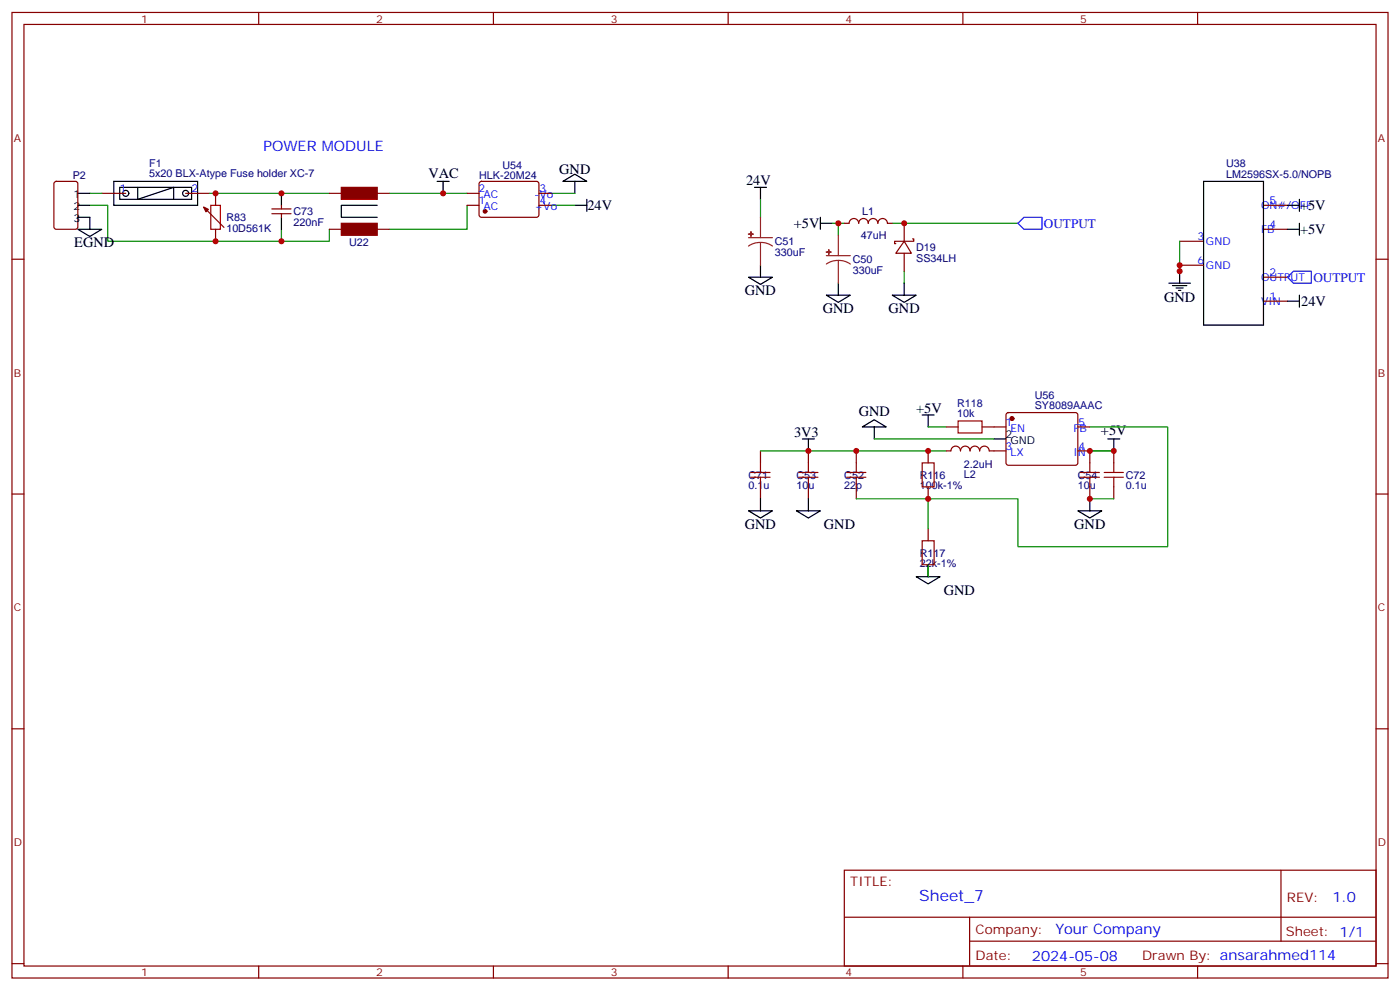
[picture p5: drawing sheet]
<svg xmlns="http://www.w3.org/2000/svg" width="412mm" height="292mm" viewBox="0 0 412 292" stroke-linecap="round" stroke-linejoin="round" font-family="sans-serif">
<g fill="none" stroke="#870000" stroke-width=".35">
<path d="M3.5 3.7h405.4v284.3h-405.4zM7.1 7.2h398.2v277.3h-398.2zM76.2 3.7v3.5M145.3 3.7v3.5M214.5 3.7v3.5M283.6 3.7v3.5M352.8 3.7v3.5M63.5 56.9v3.6M137.6 56.9h3.5M141.3 53.6l.5-.2 16.5 .1 .4 .6v9.5l-.7 .4-16.5-.1-.4-.6v-9.2zM158.7 56.9h3.6M3.5 76.3h3.6"/>
<path d="M60.7 61.7l5.3 5.3M63.5 67.5v3.5M80.1 62.9h5.6M80.1 61.5h5.6M82.9 60.5v1M82.9 62.9v1.1M97 67.5h3.5M137.6 60.5h3.5M158.7 60.5h3.6M248.7 65.8h1.4a1.41 1.41 0 0 1 1.4-1.5 1.41 1.41 0 0 1 1.4 1.5 1.41 1.41 0 0 1 1.5-1.5 1.41 1.41 0 0 1 1.4 1.5 1.41 1.41 0 0 1 1.4-1.5 1.41 1.41 0 0 1 1.4 1.5 1.41 1.41 0 0 1 1.4-1.5 1.41 1.41 0 0 1 1.4 1.5h1.4M266.3 71l2.2 3.6h-4.6zM266.3 65.8v5.2"/>
<path d="M266.3 74.6v5.3M268.8 70.3h.4v.7h-5.7v.8h.4M405.3 76.3h3.6M224 132.8v3.5M238.1 132.8v3.5M252.2 132.8v3.5M273.4 132.8v3.5M278.7 132.8h1.4a1.41 1.41 0 0 1 1.4-1.4 1.41 1.41 0 0 1 1.4 1.4 1.41 1.41 0 0 1 1.4-1.4 1.41 1.41 0 0 1 1.5 1.4 1.41 1.41 0 0 1 1.4-1.4 1.41 1.41 0 0 1 1.4 1.4 1.41 1.41 0 0 1 1.4-1.4 1.41 1.41 0 0 1 1.4 1.4h4.9M278.7 125.7h3.5M289.3 125.7h7M296.6 121.7l.4-.2h19.8l.5 .2 .2 .5-.1 14.4-.6 .4h-20l-.5-.7v-14.1zM317.5 125.7h3.5"/>
<path d="M317.5 132.8h3.5v3.5M328.1 132.8v3.5M3.5 145.5h3.6M224 143.4v3.5M238.1 143.4v3.5M252.2 143.4v3.5M273.4 143.4v3.5M273.4 155.7v3.5M321 143.4v3.5M328.1 143.4v3.5M405.3 145.5h3.6M273.4 166.3v3.5"/>
<path d="M3.5 214.6h3.6M405.3 214.6h3.6M248.7 256.3h156.6v28.2h-156.6zM377.3 256.3v20.9M248.7 270.1h156.5M285.6 277.2h119.6M285.6 270.1v14.1M3.5 283.8h3.6M76.2 284.5v3.5M145.3 284.5v3.5M214.5 284.5v3.5M283.6 284.5v3.5"/>
<path d="M352.8 284.5v3.5M405.3 283.8h3.6"/>
</g>
<g fill="none" stroke="#000" stroke-width=".35">
<path d="M82.9 56.9v3.6M128.8 53.4h3.5M130.5 53.4v3.5M165.8 53.4l3.5-2.1 3.6 2.1zM169.3 53.4v3.5M172.9 58.7v3.5M222.2 55.2h3.6M224 55.2v3.5M82.9 64v3.5M169.3 60.5h3.6M224 78.1v3.5M241.7 65.8h3.5"/>
<path d="M241.7 64v3.5M220.5 81.6h7l-3.5 2.1zM243.4 86.9h7.1l-3.6 2.1zM246.9 83.4v3.5M262.8 86.9h7.1l-3.6 2.1zM266.3 83.4v3.5M236.4 129.3h3.5M238.1 129.3v3.5M254 125.7l3.5-2.1 3.6 2.1zM257.5 125.7v3.6M271.6 122.2h3.6M273.4 122.2v3.5"/>
<path d="M292.8 129.3h3.5M326.3 129.3h3.5M328.1 129.3v3.5M220.5 150.4h7l-3.5 2.1zM224 146.9v3.5M234.6 150.4h7.1l-3.6 2.1zM238.1 146.9v3.5M317.5 150.4h7.1l-3.6 2.1zM321 146.9v3.5M269.9 169.8h7l-3.5 2.1zM273.4 166.3v3.5"/>
</g>
<g fill="none" stroke="#008700" stroke-width=".35">
<path d="M63.5 56.9h33.5M114.7 56.9h22.9M162.3 56.9h7M224 58.7v5.3M26.5 60.5h5.2v10.5h65.3v-3.5M82.9 67.5v3.5M137.6 60.5v7h-22.9M162.3 60.5h7M245.2 65.8h1.7v3.5M246.9 65.8h1.8M262.8 65.8h37.1M266.3 79.9v3.5"/>
<path d="M224 132.8h54.7M257.5 129.3h35.3M273.4 125.7h5.3M321 125.7h23v35.3h-44.1v-14.1h-26.5M321 132.8h7.1M252.2 146.9h21.2v8.8M321 146.9h7.1M273.4 166.3v3.5"/>
</g>
<g fill="none" stroke="#a10000" stroke-width=".35">
<path d="M62.1 60.5h2.8v7h-2.8zM221.2 139.1h5.6M224 136.3v2.8M235.3 139.1h5.6M238.1 136.3v2.8M249.4 139.1h5.7M252.2 136.3v2.8M271.6 136.3h3.6v7.1h-3.6zM282.2 124h7.1v3.5h-7.1zM318.2 139.1h5.6M321 136.3v2.8M325.3 139.1h5.6"/>
<path d="M328.1 136.3v2.8M221.2 140.5h5.6M224 140.5v2.9M235.3 140.5h5.6M238.1 140.5v2.9M249.4 140.5h5.7M252.2 140.5v2.9M271.6 159.2h3.6v7.1h-3.6zM318.2 140.5h5.6M321 140.5v2.9M325.3 140.5h5.6M328.1 140.5v2.9"/>
</g>
<path d="M220.5 70h7M224 71.4l1.9 .2 1.6 .9M224 71.4l-1.8 .2-1.7 .9M224 64v6M224 71.4v6.7M243.4 75.3h7.1M246.9 76.7l1.9 .2 1.7 .9M246.9 76.7l-1.8 .2-1.7 .9M246.9 69.3v6M246.9 76.7v6.7" fill="none" stroke="#8c2424" stroke-width=".35"/>
<g fill="#8c2424" stroke="#8c2424" stroke-width=".35">
<path d="M243.4 74.2l1.4 .1z"/>
<path d="M244.1 73.5l.1 1.4z"/>
<path d="M220.5 68.9l1.4 .1z"/>
<path d="M221.2 68.2v1.4z"/>
</g>
<g fill="#870000" stroke="#870000" stroke-width=".35">
<path d="M60 61l1.4 .7-.7 .7z"/>
<circle cx="142.9" cy="62.2" r=".53"/>
<circle cx="298.1" cy="123.3" r=".53"/>
</g>
<path d="M100.5 65.8h10.6v3.5h-10.6z" fill="#870000" stroke="#a10000" stroke-width=".35"/>
<path d="M97 56.9h3.5" fill="none" stroke="#870000" stroke-width=".35"/>
<path d="M100.5 55.2h10.6v3.5h-10.6z" fill="#870000" stroke="#a10000" stroke-width=".35"/>
<path d="M16.1 53.6l.5-.2h5.6l.7 .4v13l-.4 .7h-5.9l-.7-.4v-13zM30 56.9h7M54.7 56.9h7M111.1 56.9h3.6M111.1 67.5h3.6M347.5 71h7M347.5 78.1h7M372.2 67.5h7M372.2 60.5h7M372.2 88.7h7M372.2 81.6h7" fill="none" stroke="#870000" stroke-width=".35"/>
<g fill="none" stroke="#000" stroke-width=".35">
<path d="M22.9 56.9h3.6M33.5 53.4h24.7v7.1h-24.7zM35.3 55.2h21.1v3.5h-21.1zM40.6 55.2v3.5l10.6-3.5v3.5M354.5 53.4h17.7v42.3h-17.7zM382.8 58.7v3.5M22.9 67.5h7.1l-3.5 2.1zM22.9 60.5h3.6M22.9 64h3.6v3.5M111.1 60.5h-10.6v3.5h10.6M347.5 79.9v3.5M379.2 60.5h3.6"/>
<path d="M379.2 67.5h3.6M382.8 65.8v3.5M344.3 83.4h6.4M345.4 84.1h4.2M346.4 84.8h2.1M347.1 85.5h.7M379.2 88.7h3.6M382.8 86.9v3.6"/>
<circle cx="37" cy="56.9" r=".88"/>
<circle cx="54.7" cy="56.9" r=".88"/>
</g>
<path d="M26.5 56.9h3.5M61.7 56.9h1.8M347.5 71v8.9" fill="none" stroke="#008700" stroke-width=".35"/>
<path d="M299.9 65.8l1.7-1.8h5.3v3.5h-5.3zM379.2 81.6l1.8-1.7h5.3v3.5h-5.3z" fill="none" stroke="#00f" stroke-width=".35"/>
<g fill="#c00">
<circle cx="246.9" cy="65.8" r=".88"/>
<circle cx="266.3" cy="65.8" r=".88"/>
<circle cx="273.4" cy="132.8" r=".88"/>
<circle cx="252.2" cy="132.8" r=".88"/>
<circle cx="321" cy="132.8" r=".88"/>
<circle cx="273.4" cy="146.9" r=".88"/>
<circle cx="238.1" cy="132.8" r=".88"/>
<circle cx="63.5" cy="56.9" r=".88"/>
<circle cx="130.5" cy="56.9" r=".88"/>
<circle cx="328.1" cy="132.8" r=".88"/>
<circle cx="321" cy="146.9" r=".88"/>
<circle cx="63.5" cy="71" r=".88"/>
<circle cx="82.9" cy="71" r=".88"/>
<circle cx="82.9" cy="56.9" r=".88"/>
<circle cx="347.5" cy="78.1" r=".88"/>
<circle cx="347.5" cy="79.9" r=".88"/>
</g>
<text font-size="4.6" fill="#00f" x="270.8" y="265.3">Sheet_7</text>
<g font-size="4.2" fill="#00f">
<text x="77.6" y="44.6">POWER MODULE</text>
<text x="392.5" y="265.5">1.0</text>
<text x="310.9" y="275.1">Your Company</text>
<text x="304" y="282.9">2024-05-08</text>
</g>
<g font-size="4.2">
<text x="126.2" y="52.3">VAC</text>
<text x="164.7" y="51.3">GND</text>
<text x="219.8" y="54.5">24V</text>
<text x="173" y="61.9">24V</text>
<text x="382.9" y="61.9">+5V</text>
<text x="233.8" y="67.2">+5V</text>
<text x="382.9" y="68.9">+5V</text>
<text x="21.9" y="72.8">EGND</text>
<text x="219.4" y="86.9">GND</text>
<text x="342.9" y="89">GND</text>
<text x="242.4" y="92.2">GND</text>
<text x="261.8" y="92.2">GND</text>
<text x="383.3" y="90.2">24V</text>
<text x="252.9" y="122.5">GND</text>
<text x="269.9" y="121.5">+5V</text>
<text x="233.9" y="128.6">3V3</text>
<text x="324.3" y="128.2">+5V</text>
<text x="219.4" y="155.7">GND</text>
<text x="242.7" y="155.7">GND</text>
<text x="316.4" y="155.7">GND</text>
<text x="278" y="175.1">GND</text>
</g>
<g font-size="3.9" fill="#00f">
<text x="307.5" y="67">OUTPUT</text>
<text x="386.9" y="82.9">OUTPUT</text>
</g>
<g font-size="3.9" fill="#800">
<text x="250.5" y="260.8">TITLE:</text>
<text x="379.1" y="265.5">REV:</text>
<text x="287.4" y="275">Company:</text>
<text x="378.7" y="275.7">Sheet: 1/1</text>
<text x="287.4" y="282.7">Date:</text>
<text x="336.4" y="282.8">Drawn By: ansarahmed114</text>
</g>
<g font-size="3.2" fill="#800">
<text x="41.6" y="6.7">1</text>
<text x="110.8" y="6.7">2</text>
<text x="179.9" y="6.7">3</text>
<text x="249.1" y="6.7">4</text>
<text x="318.2" y="6.7">5</text>
<text x="4.1" y="41.8">A</text>
<text x="405.9" y="41.8">A</text>
<text x="4.1" y="110.9">B</text>
<text x="405.9" y="110.9">B</text>
<text x="4.1" y="180.1">C</text>
<text x="405.9" y="180.1">C</text>
<text x="4.1" y="249.2">D</text>
<text x="405.9" y="249.2">D</text>
<text x="41.6" y="287.5">1</text>
<text x="110.8" y="287.5">2</text>
<text x="179.9" y="287.5">3</text>
<text x="249.1" y="287.5">4</text>
<text x="318.2" y="287.5">5</text>
</g>
<g font-size="3.2" fill="#000080">
<text x="21.4" y="52.8">P2</text>
<text x="43.9" y="52.2">5x20 BLX-Atype Fuse holder XC-7</text>
<text x="43.9" y="49">F1</text>
<text x="141.1" y="52.8">HLK-20M24</text>
<text x="148" y="49.9">U54</text>
<text x="361.2" y="52.4">LM2596SX-5.0/NOPB</text>
<text x="361.2" y="49.3">U38</text>
<text x="66.7" y="65.1">R83</text>
<text x="86.4" y="63.4">C73</text>
<text x="253.9" y="63.4">L1</text>
<text x="66.7" y="68.3">10D561K</text>
<text x="86.4" y="66.5">220nF</text>
<text x="253.6" y="70.4">47uH</text>
<text x="102.8" y="72.4">U22</text>
<text x="228.2" y="75.4">330uF</text>
<text x="228.2" y="72.2">C51</text>
<text x="251.2" y="77.5">C50</text>
<text x="269.9" y="77.1">SS34LH</text>
<text x="269.9" y="73.9">D19</text>
<text x="251.2" y="80.7">330uF</text>
<text x="281.9" y="119.8">R118</text>
<text x="304.8" y="117.4">U56</text>
<text x="281.9" y="122.9">10k</text>
<text x="304.8" y="120.4">SY8089AAAC</text>
<text x="283.9" y="137.7">2.2uH</text>
<text x="220.5" y="141">C71</text>
<text x="234.6" y="141">C53</text>
<text x="248.7" y="141">C52</text>
<text x="270.9" y="141">R116</text>
<text x="283.9" y="140.8">L2</text>
<text x="317.5" y="141">C54</text>
<text x="331.6" y="141">C72</text>
<text x="220.5" y="144.1">0.1u</text>
<text x="234.6" y="144.1">10u</text>
<text x="248.7" y="144.1">22p</text>
<text x="270.9" y="144.1">100k-1%</text>
<text x="317.5" y="144.1">10u</text>
<text x="331.6" y="144.1">0.1u</text>
<text x="270.9" y="167.1">22k-1%</text>
<text x="270.9" y="163.9">R117</text>
</g>
<g font-size="3.2">
<text x="21.6" y="58.3">1</text>
<text x="21.6" y="61.9">2</text>
<text x="21.6" y="65.4">3</text>
<text x="296.2" y="128.9">2</text>
<text x="297.6" y="130.7">GND</text>
</g>
<g font-size="3.2" fill="#00f">
<text x="35.3" y="56.6">1</text>
<text x="56.4" y="56.6">2</text>
<text x="140.9" y="56.6">2</text>
<text x="142.4" y="58.3">AC</text>
<text x="157.4" y="58.3">-Vo</text>
<text x="158.9" y="56.6">3</text>
<text x="140.9" y="60.1">1</text>
<text x="142.4" y="61.9">AC</text>
<text x="157.4" y="61.9">+Vo</text>
<text x="158.9" y="60.1">4</text>
<text x="371.5" y="61.5">ON#/OFF</text>
<text x="373.9" y="60.1">5</text>
<text x="352.8" y="70.7">3</text>
<text x="371.5" y="68.6">FB</text>
<text x="373.9" y="67.2">4</text>
<text x="352.8" y="77.8">6</text>
<text x="355.2" y="72.1">GND</text>
<text x="355.2" y="79.2">GND</text>
<text x="371.5" y="82.7">OUTPUT</text>
<text x="373.9" y="81.3">2</text>
<text x="371.5" y="89.7">VIN</text>
<text x="373.9" y="88.3">1</text>
<text x="296.2" y="125.4">1</text>
<text x="317.7" y="125.4">5</text>
<text x="297.6" y="127.1">EN</text>
<text x="316.2" y="127.1">FB</text>
<text x="296.2" y="132.4">3</text>
<text x="297.6" y="134.2">LX</text>
<text x="316.2" y="134.2">IN</text>
<text x="317.7" y="132.4">4</text>
</g>
</svg>
